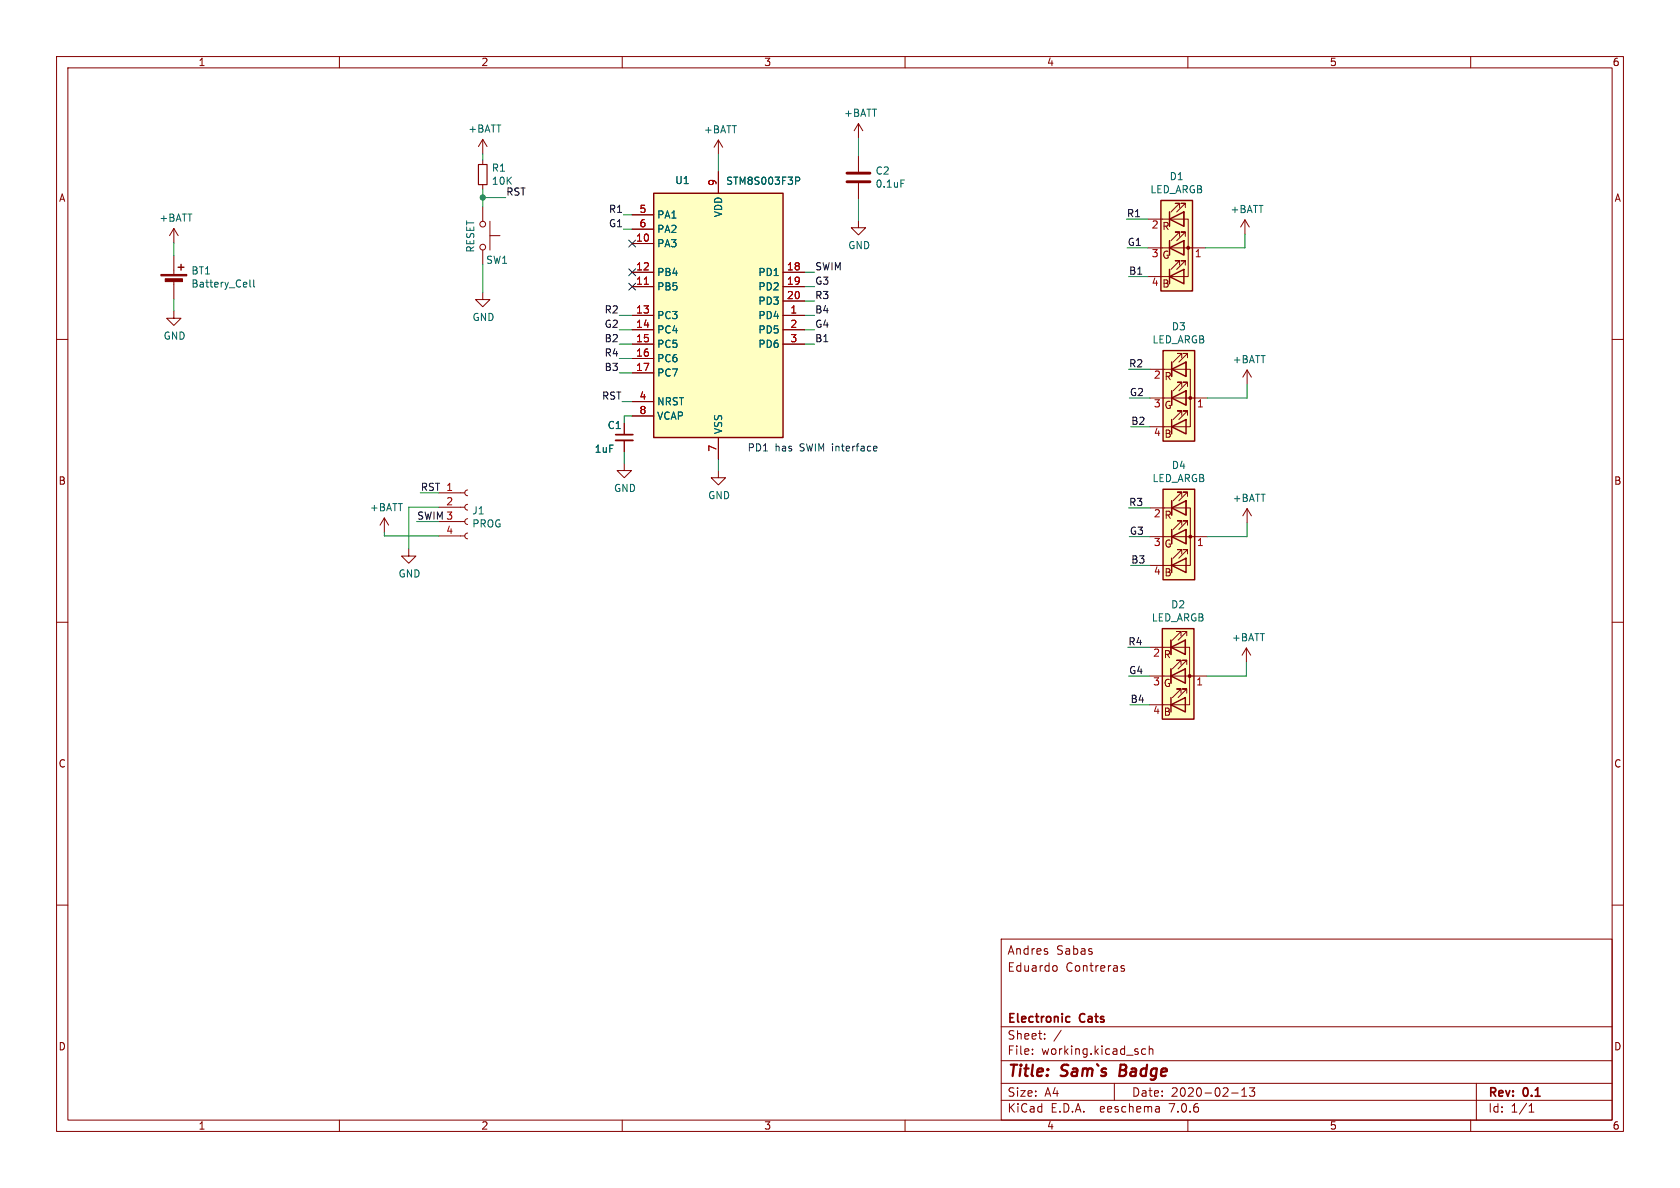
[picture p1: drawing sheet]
(kicad_sch (version 20230121) (generator eeschema)

 (paper "A4")

 (title_block
  (title "Sam`s Badge")
  (date "2020-02-13")
  (rev "0.1")
  (company "Electronic Cats")
  (comment 3 "Eduardo Contreras")
  (comment 4 "Andres Sabas"))

 (lib_symbols
  (symbol "BadgeSam-rescue:Conn_01x04_Female-Connector" (pin_names (offset 1.016) hide) (in_bom yes) (on_board yes)
   (property "Reference" "J" (at 0 5.08 0) (effects (font (size 1.27 1.27))))
   (property "Value" "Connector_Conn_01x04_Female" (at 0 -7.62 0) (effects (font (size 1.27 1.27))))
   (property "Footprint" "" (at 0 0 0) (effects (font (size 1.27 1.27)) hide))
   (property "Datasheet" "" (at 0 0 0) (effects (font (size 1.27 1.27)) hide))
   (symbol "Conn_01x04_Female-Connector_1_1"
    (arc (start 0 -4.572) (mid -0.5058 -5.08) (end 0 -5.588) (stroke (width 0.1524) (type solid)) (fill (type none)))
    (arc (start 0 -2.032) (mid -0.5058 -2.54) (end 0 -3.048) (stroke (width 0.1524) (type solid)) (fill (type none)))
    (polyline (pts (xy -1.27 -5.08) (xy -0.508 -5.08)) (stroke (width 0.1524) (type solid)) (fill (type none)))
    (polyline (pts (xy -1.27 -2.54) (xy -0.508 -2.54)) (stroke (width 0.1524) (type solid)) (fill (type none)))
    (polyline (pts (xy -1.27 0) (xy -0.508 0)) (stroke (width 0.1524) (type solid)) (fill (type none)))
    (polyline (pts (xy -1.27 2.54) (xy -0.508 2.54)) (stroke (width 0.1524) (type solid)) (fill (type none)))
    (arc (start 0 0.508) (mid -0.5058 0) (end 0 -0.508) (stroke (width 0.1524) (type solid)) (fill (type none)))
    (arc (start 0 3.048) (mid -0.5058 2.54) (end 0 2.032) (stroke (width 0.1524) (type solid)) (fill (type none)))
    (pin passive line (at -5.08 2.54 0) (length 3.81) (name "Pin_1" (effects (font (size 1.27 1.27)))) (number "1" (effects (font (size 1.27 1.27)))))
    (pin passive line (at -5.08 0 0) (length 3.81) (name "Pin_2" (effects (font (size 1.27 1.27)))) (number "2" (effects (font (size 1.27 1.27)))))
    (pin passive line (at -5.08 -2.54 0) (length 3.81) (name "Pin_3" (effects (font (size 1.27 1.27)))) (number "3" (effects (font (size 1.27 1.27)))))
    (pin passive line (at -5.08 -5.08 0) (length 3.81) (name "Pin_4" (effects (font (size 1.27 1.27)))) (number "4" (effects (font (size 1.27 1.27)))))))
  (symbol "Device:Battery_Cell" (pin_numbers hide) (pin_names (offset 0) hide) (in_bom yes) (on_board yes)
   (property "Reference" "BT" (at 2.54 2.54 0) (effects (font (size 1.27 1.27)) (justify left)))
   (property "Value" "Battery_Cell" (at 2.54 0 0) (effects (font (size 1.27 1.27)) (justify left)))
   (property "Footprint" "" (at 0 1.524 90) (effects (font (size 1.27 1.27)) hide))
   (property "Datasheet" "~" (at 0 1.524 90) (effects (font (size 1.27 1.27)) hide))
   (symbol "Battery_Cell_0_1"
    (rectangle (start -2.286 1.778) (end 2.286 1.524) (stroke (width 0) (type default)) (fill (type outline)))
    (rectangle (start -1.524 1.016) (end 1.524 0.508) (stroke (width 0) (type default)) (fill (type outline)))
    (polyline (pts (xy 0 0.762) (xy 0 0)) (stroke (width 0) (type default)) (fill (type none)))
    (polyline (pts (xy 0 1.778) (xy 0 2.54)) (stroke (width 0) (type default)) (fill (type none)))
    (polyline (pts (xy 0.762 3.048) (xy 1.778 3.048)) (stroke (width 0.254) (type default)) (fill (type none)))
    (polyline (pts (xy 1.27 3.556) (xy 1.27 2.54)) (stroke (width 0.254) (type default)) (fill (type none))))
   (symbol "Battery_Cell_1_1"
    (pin passive line (at 0 5.08 270) (length 2.54) (name "+" (effects (font (size 1.27 1.27)))) (number "1" (effects (font (size 1.27 1.27)))))
    (pin passive line (at 0 -2.54 90) (length 2.54) (name "-" (effects (font (size 1.27 1.27)))) (number "2" (effects (font (size 1.27 1.27)))))))
  (symbol "Device:C" (pin_numbers hide) (pin_names (offset 0.254)) (in_bom yes) (on_board yes)
   (property "Reference" "C" (at 0.635 2.54 0) (effects (font (size 1.27 1.27)) (justify left)))
   (property "Value" "C" (at 0.635 -2.54 0) (effects (font (size 1.27 1.27)) (justify left)))
   (property "Footprint" "" (at 0.9652 -3.81 0) (effects (font (size 1.27 1.27)) hide))
   (property "Datasheet" "~" (at 0 0 0) (effects (font (size 1.27 1.27)) hide))
   (symbol "C_0_1"
    (polyline (pts (xy -2.032 -0.762) (xy 2.032 -0.762)) (stroke (width 0.508) (type default)) (fill (type none)))
    (polyline (pts (xy -2.032 0.762) (xy 2.032 0.762)) (stroke (width 0.508) (type default)) (fill (type none))))
   (symbol "C_1_1"
    (pin passive line (at 0 3.81 270) (length 2.794) (name "~" (effects (font (size 1.27 1.27)))) (number "1" (effects (font (size 1.27 1.27)))))
    (pin passive line (at 0 -3.81 90) (length 2.794) (name "~" (effects (font (size 1.27 1.27)))) (number "2" (effects (font (size 1.27 1.27)))))))
  (symbol "Device:C_Small" (pin_numbers hide) (pin_names (offset 0.254) hide) (in_bom yes) (on_board yes)
   (property "Reference" "C" (at 0.254 1.778 0) (effects (font (size 1.27 1.27)) (justify left)))
   (property "Value" "C_Small" (at 0.254 -2.032 0) (effects (font (size 1.27 1.27)) (justify left)))
   (property "Footprint" "" (at 0 0 0) (effects (font (size 1.27 1.27)) hide))
   (property "Datasheet" "~" (at 0 0 0) (effects (font (size 1.27 1.27)) hide))
   (symbol "C_Small_0_1"
    (polyline (pts (xy -1.524 -0.508) (xy 1.524 -0.508)) (stroke (width 0.3302) (type default)) (fill (type none)))
    (polyline (pts (xy -1.524 0.508) (xy 1.524 0.508)) (stroke (width 0.3048) (type default)) (fill (type none))))
   (symbol "C_Small_1_1"
    (pin passive line (at 0 2.54 270) (length 2.032) (name "~" (effects (font (size 1.27 1.27)))) (number "1" (effects (font (size 1.27 1.27)))))
    (pin passive line (at 0 -2.54 90) (length 2.032) (name "~" (effects (font (size 1.27 1.27)))) (number "2" (effects (font (size 1.27 1.27)))))))
  (symbol "Device:LED_ARGB" (pin_names (offset 0) hide) (in_bom yes) (on_board yes)
   (property "Reference" "D" (at 0 9.398 0) (effects (font (size 1.27 1.27))))
   (property "Value" "LED_ARGB" (at 0 -8.89 0) (effects (font (size 1.27 1.27))))
   (property "Footprint" "" (at 0 -1.27 0) (effects (font (size 1.27 1.27)) hide))
   (property "Datasheet" "~" (at 0 -1.27 0) (effects (font (size 1.27 1.27)) hide))
   (symbol "LED_ARGB_0_0"
    (text "B" (at -1.905 -6.35 0) (effects (font (size 1.27 1.27))))
    (text "G" (at -1.905 -1.27 0) (effects (font (size 1.27 1.27))))
    (text "R" (at -1.905 3.81 0) (effects (font (size 1.27 1.27)))))
   (symbol "LED_ARGB_0_1"
    (polyline (pts (xy -1.27 -5.08) (xy -2.54 -5.08)) (stroke (width 0) (type default)) (fill (type none)))
    (polyline (pts (xy -1.27 -5.08) (xy 1.27 -5.08)) (stroke (width 0) (type default)) (fill (type none)))
    (polyline (pts (xy -1.27 -3.81) (xy -1.27 -6.35)) (stroke (width 0.254) (type default)) (fill (type none)))
    (polyline (pts (xy -1.27 0) (xy -2.54 0)) (stroke (width 0) (type default)) (fill (type none)))
    (polyline (pts (xy -1.27 1.27) (xy -1.27 -1.27)) (stroke (width 0.254) (type default)) (fill (type none)))
    (polyline (pts (xy -1.27 5.08) (xy -2.54 5.08)) (stroke (width 0) (type default)) (fill (type none)))
    (polyline (pts (xy -1.27 5.08) (xy 1.27 5.08)) (stroke (width 0) (type default)) (fill (type none)))
    (polyline (pts (xy -1.27 6.35) (xy -1.27 3.81)) (stroke (width 0.254) (type default)) (fill (type none)))
    (polyline (pts (xy 1.27 0) (xy -1.27 0)) (stroke (width 0) (type default)) (fill (type none)))
    (polyline (pts (xy 1.27 0) (xy 2.54 0)) (stroke (width 0) (type default)) (fill (type none)))
    (polyline (pts (xy -1.27 1.27) (xy -1.27 -1.27) (xy -1.27 -1.27)) (stroke (width 0) (type default)) (fill (type none)))
    (polyline (pts (xy -1.27 6.35) (xy -1.27 3.81) (xy -1.27 3.81)) (stroke (width 0) (type default)) (fill (type none)))
    (polyline (pts (xy 1.27 -5.08) (xy 2.032 -5.08) (xy 2.032 5.08) (xy 1.27 5.08)) (stroke (width 0) (type default)) (fill (type none)))
    (polyline (pts (xy 1.27 -3.81) (xy 1.27 -6.35) (xy -1.27 -5.08) (xy 1.27 -3.81)) (stroke (width 0.254) (type default)) (fill (type none)))
    (polyline (pts (xy 1.27 1.27) (xy 1.27 -1.27) (xy -1.27 0) (xy 1.27 1.27)) (stroke (width 0.254) (type default)) (fill (type none)))
    (polyline (pts (xy 1.27 6.35) (xy 1.27 3.81) (xy -1.27 5.08) (xy 1.27 6.35)) (stroke (width 0.254) (type default)) (fill (type none)))
    (polyline (pts (xy -1.016 -3.81) (xy 0.508 -2.286) (xy -0.254 -2.286) (xy 0.508 -2.286) (xy 0.508 -3.048)) (stroke (width 0) (type default)) (fill (type none)))
    (polyline (pts (xy -1.016 1.27) (xy 0.508 2.794) (xy -0.254 2.794) (xy 0.508 2.794) (xy 0.508 2.032)) (stroke (width 0) (type default)) (fill (type none)))
    (polyline (pts (xy -1.016 6.35) (xy 0.508 7.874) (xy -0.254 7.874) (xy 0.508 7.874) (xy 0.508 7.112)) (stroke (width 0) (type default)) (fill (type none)))
    (polyline (pts (xy 0 -3.81) (xy 1.524 -2.286) (xy 0.762 -2.286) (xy 1.524 -2.286) (xy 1.524 -3.048)) (stroke (width 0) (type default)) (fill (type none)))
    (polyline (pts (xy 0 1.27) (xy 1.524 2.794) (xy 0.762 2.794) (xy 1.524 2.794) (xy 1.524 2.032)) (stroke (width 0) (type default)) (fill (type none)))
    (polyline (pts (xy 0 6.35) (xy 1.524 7.874) (xy 0.762 7.874) (xy 1.524 7.874) (xy 1.524 7.112)) (stroke (width 0) (type default)) (fill (type none)))
    (rectangle (start 1.27 -1.27) (end 1.27 1.27) (stroke (width 0) (type default)) (fill (type none)))
    (rectangle (start 1.27 1.27) (end 1.27 1.27) (stroke (width 0) (type default)) (fill (type none)))
    (rectangle (start 1.27 3.81) (end 1.27 6.35) (stroke (width 0) (type default)) (fill (type none)))
    (rectangle (start 1.27 6.35) (end 1.27 6.35) (stroke (width 0) (type default)) (fill (type none)))
    (circle (center 2.032 0) (radius 0.254) (stroke (width 0) (type default)) (fill (type outline)))
    (rectangle (start 2.794 8.382) (end -2.794 -7.62) (stroke (width 0.254) (type default)) (fill (type background))))
   (symbol "LED_ARGB_1_1"
    (pin passive line (at 5.08 0 180) (length 2.54) (name "A" (effects (font (size 1.27 1.27)))) (number "1" (effects (font (size 1.27 1.27)))))
    (pin passive line (at -5.08 5.08 0) (length 2.54) (name "RK" (effects (font (size 1.27 1.27)))) (number "2" (effects (font (size 1.27 1.27)))))
    (pin passive line (at -5.08 0 0) (length 2.54) (name "GK" (effects (font (size 1.27 1.27)))) (number "3" (effects (font (size 1.27 1.27)))))
    (pin passive line (at -5.08 -5.08 0) (length 2.54) (name "BK" (effects (font (size 1.27 1.27)))) (number "4" (effects (font (size 1.27 1.27)))))))
  (symbol "Device:R_Small" (pin_numbers hide) (pin_names (offset 0.254) hide) (in_bom yes) (on_board yes)
   (property "Reference" "R" (at 0.762 0.508 0) (effects (font (size 1.27 1.27)) (justify left)))
   (property "Value" "R_Small" (at 0.762 -1.016 0) (effects (font (size 1.27 1.27)) (justify left)))
   (property "Footprint" "" (at 0 0 0) (effects (font (size 1.27 1.27)) hide))
   (property "Datasheet" "~" (at 0 0 0) (effects (font (size 1.27 1.27)) hide))
   (symbol "R_Small_0_1"
    (rectangle (start -0.762 1.778) (end 0.762 -1.778) (stroke (width 0.2032) (type default)) (fill (type none))))
   (symbol "R_Small_1_1"
    (pin passive line (at 0 2.54 270) (length 0.762) (name "~" (effects (font (size 1.27 1.27)))) (number "1" (effects (font (size 1.27 1.27)))))
    (pin passive line (at 0 -2.54 90) (length 0.762) (name "~" (effects (font (size 1.27 1.27)))) (number "2" (effects (font (size 1.27 1.27)))))))
  (symbol "MCU_ST_STM8:STM8S003F3P" (in_bom yes) (on_board yes)
   (property "Reference" "U" (at 1.27 25.4 0) (effects (font (size 1.27 1.27)) (justify left)))
   (property "Value" "STM8S003F3P" (at 1.27 22.86 0) (effects (font (size 1.27 1.27)) (justify left)))
   (property "Footprint" "Package_SO:TSSOP-20_4.4x6.5mm_P0.65mm" (at 1.27 27.94 0) (effects (font (size 1.27 1.27)) (justify left) hide))
   (property "Datasheet" "http://www.st.com/st-web-ui/static/active/en/resource/technical/document/datasheet/DM00024550.pdf" (at -1.27 -10.16 0) (effects (font (size 1.27 1.27)) hide))
   (symbol "STM8S003F3P_0_1"
    (rectangle (start -11.43 21.59) (end 11.43 -21.59) (stroke (width 0.254) (type default)) (fill (type background))))
   (symbol "STM8S003F3P_1_1"
    (pin bidirectional line (at 15.24 0 180) (length 3.81) (name "PD4" (effects (font (size 1.27 1.27)))) (number "1" (effects (font (size 1.27 1.27)))))
    (pin bidirectional line (at -15.24 12.7 0) (length 3.81) (name "PA3" (effects (font (size 1.27 1.27)))) (number "10" (effects (font (size 1.27 1.27)))))
    (pin bidirectional line (at -15.24 5.08 0) (length 3.81) (name "PB5" (effects (font (size 1.27 1.27)))) (number "11" (effects (font (size 1.27 1.27)))))
    (pin bidirectional line (at -15.24 7.62 0) (length 3.81) (name "PB4" (effects (font (size 1.27 1.27)))) (number "12" (effects (font (size 1.27 1.27)))))
    (pin bidirectional line (at -15.24 0 0) (length 3.81) (name "PC3" (effects (font (size 1.27 1.27)))) (number "13" (effects (font (size 1.27 1.27)))))
    (pin bidirectional line (at -15.24 -2.54 0) (length 3.81) (name "PC4" (effects (font (size 1.27 1.27)))) (number "14" (effects (font (size 1.27 1.27)))))
    (pin bidirectional line (at -15.24 -5.08 0) (length 3.81) (name "PC5" (effects (font (size 1.27 1.27)))) (number "15" (effects (font (size 1.27 1.27)))))
    (pin bidirectional line (at -15.24 -7.62 0) (length 3.81) (name "PC6" (effects (font (size 1.27 1.27)))) (number "16" (effects (font (size 1.27 1.27)))))
    (pin bidirectional line (at -15.24 -10.16 0) (length 3.81) (name "PC7" (effects (font (size 1.27 1.27)))) (number "17" (effects (font (size 1.27 1.27)))))
    (pin bidirectional line (at 15.24 7.62 180) (length 3.81) (name "PD1" (effects (font (size 1.27 1.27)))) (number "18" (effects (font (size 1.27 1.27)))))
    (pin bidirectional line (at 15.24 5.08 180) (length 3.81) (name "PD2" (effects (font (size 1.27 1.27)))) (number "19" (effects (font (size 1.27 1.27)))))
    (pin bidirectional line (at 15.24 -2.54 180) (length 3.81) (name "PD5" (effects (font (size 1.27 1.27)))) (number "2" (effects (font (size 1.27 1.27)))))
    (pin bidirectional line (at 15.24 2.54 180) (length 3.81) (name "PD3" (effects (font (size 1.27 1.27)))) (number "20" (effects (font (size 1.27 1.27)))))
    (pin bidirectional line (at 15.24 -5.08 180) (length 3.81) (name "PD6" (effects (font (size 1.27 1.27)))) (number "3" (effects (font (size 1.27 1.27)))))
    (pin input line (at -15.24 -15.24 0) (length 3.81) (name "NRST" (effects (font (size 1.27 1.27)))) (number "4" (effects (font (size 1.27 1.27)))))
    (pin bidirectional line (at -15.24 17.78 0) (length 3.81) (name "PA1" (effects (font (size 1.27 1.27)))) (number "5" (effects (font (size 1.27 1.27)))))
    (pin bidirectional line (at -15.24 15.24 0) (length 3.81) (name "PA2" (effects (font (size 1.27 1.27)))) (number "6" (effects (font (size 1.27 1.27)))))
    (pin power_in line (at 0 -25.4 90) (length 3.81) (name "VSS" (effects (font (size 1.27 1.27)))) (number "7" (effects (font (size 1.27 1.27)))))
    (pin passive line (at -15.24 -17.78 0) (length 3.81) (name "VCAP" (effects (font (size 1.27 1.27)))) (number "8" (effects (font (size 1.27 1.27)))))
    (pin power_in line (at 0 25.4 270) (length 3.81) (name "VDD" (effects (font (size 1.27 1.27)))) (number "9" (effects (font (size 1.27 1.27)))))))
  (symbol "Switch:SW_Push" (pin_numbers hide) (pin_names (offset 1.016) hide) (in_bom yes) (on_board yes)
   (property "Reference" "SW" (at 1.27 2.54 0) (effects (font (size 1.27 1.27)) (justify left)))
   (property "Value" "SW_Push" (at 0 -1.524 0) (effects (font (size 1.27 1.27))))
   (property "Footprint" "" (at 0 5.08 0) (effects (font (size 1.27 1.27)) hide))
   (property "Datasheet" "~" (at 0 5.08 0) (effects (font (size 1.27 1.27)) hide))
   (symbol "SW_Push_0_1"
    (circle (center -2.032 0) (radius 0.508) (stroke (width 0) (type default)) (fill (type none)))
    (polyline (pts (xy 0 1.27) (xy 0 3.048)) (stroke (width 0) (type default)) (fill (type none)))
    (polyline (pts (xy 2.54 1.27) (xy -2.54 1.27)) (stroke (width 0) (type default)) (fill (type none)))
    (circle (center 2.032 0) (radius 0.508) (stroke (width 0) (type default)) (fill (type none)))
    (pin passive line (at -5.08 0 0) (length 2.54) (name "1" (effects (font (size 1.27 1.27)))) (number "1" (effects (font (size 1.27 1.27)))))
    (pin passive line (at 5.08 0 180) (length 2.54) (name "2" (effects (font (size 1.27 1.27)))) (number "2" (effects (font (size 1.27 1.27)))))))
  (symbol "power:+BATT" (power) (pin_names (offset 0)) (in_bom yes) (on_board yes)
   (property "Reference" "#PWR" (at 0 -3.81 0) (effects (font (size 1.27 1.27)) hide))
   (property "Value" "+BATT" (at 0 3.556 0) (effects (font (size 1.27 1.27))))
   (property "Footprint" "" (at 0 0 0) (effects (font (size 1.27 1.27)) hide))
   (property "Datasheet" "" (at 0 0 0) (effects (font (size 1.27 1.27)) hide))
   (symbol "+BATT_0_1"
    (polyline (pts (xy -0.762 1.27) (xy 0 2.54)) (stroke (width 0) (type default)) (fill (type none)))
    (polyline (pts (xy 0 0) (xy 0 2.54)) (stroke (width 0) (type default)) (fill (type none)))
    (polyline (pts (xy 0 2.54) (xy 0.762 1.27)) (stroke (width 0) (type default)) (fill (type none))))
   (symbol "+BATT_1_1"
    (pin power_in line (at 0 0 90) (length 0) hide (name "+BATT" (effects (font (size 1.27 1.27)))) (number "1" (effects (font (size 1.27 1.27)))))))
  (symbol "power:GND" (power) (pin_names (offset 0)) (in_bom yes) (on_board yes)
   (property "Reference" "#PWR" (at 0 -6.35 0) (effects (font (size 1.27 1.27)) hide))
   (property "Value" "GND" (at 0 -3.81 0) (effects (font (size 1.27 1.27))))
   (property "Footprint" "" (at 0 0 0) (effects (font (size 1.27 1.27)) hide))
   (property "Datasheet" "" (at 0 0 0) (effects (font (size 1.27 1.27)) hide))
   (symbol "GND_0_1"
    (polyline (pts (xy 0 0) (xy 0 -1.27) (xy 1.27 -1.27) (xy 0 -2.54) (xy -1.27 -1.27) (xy 0 -1.27)) (stroke (width 0) (type default)) (fill (type none))))
   (symbol "GND_1_1"
    (pin power_in line (at 0 0 270) (length 0) hide (name "GND" (effects (font (size 1.27 1.27)))) (number "1" (effects (font (size 1.27 1.27))))))))

 (junction (at 85.344 34.925) (diameter 0) (color 0 0 0 0))

 (no_connect (at 111.76 48.133))
 (no_connect (at 111.76 43.053))
 (no_connect (at 111.76 50.673))

 (wire (pts (xy 85.344 28.321) (xy 85.344 27.178)) (stroke (width 0) (type default)))
 (wire (pts (xy 213.36 119.507) (xy 220.345 119.507)) (stroke (width 0) (type default)))
 (wire (pts (xy 111.76 73.533) (xy 110.363 73.533)) (stroke (width 0) (type default)))
 (wire (pts (xy 151.765 27.559) (xy 151.765 24.384)) (stroke (width 0) (type default)))
 (wire (pts (xy 72.263 89.662) (xy 77.597 89.662)) (stroke (width 0) (type default)))
 (wire (pts (xy 77.597 92.202) (xy 73.66 92.202)) (stroke (width 0) (type default)))
 (wire (pts (xy 110.363 79.883) (xy 110.363 81.915)) (stroke (width 0) (type default)))
 (wire (pts (xy 67.945 94.742) (xy 77.597 94.742)) (stroke (width 0) (type default)))
 (wire (pts (xy 127 83.185) (xy 127 81.153)) (stroke (width 0) (type default)))
 (wire (pts (xy 30.734 52.832) (xy 30.734 54.991)) (stroke (width 0) (type default)))
 (wire (pts (xy 144.018 53.213) (xy 142.24 53.213)) (stroke (width 0) (type default)))
 (wire (pts (xy 144.018 50.673) (xy 142.24 50.673)) (stroke (width 0) (type default)))
 (wire (pts (xy 109.474 65.913) (xy 111.76 65.913)) (stroke (width 0) (type default)))
 (wire (pts (xy 111.76 63.373) (xy 109.474 63.373)) (stroke (width 0) (type default)))
 (wire (pts (xy 111.76 70.993) (xy 109.982 70.993)) (stroke (width 0) (type default)))
 (wire (pts (xy 110.236 37.973) (xy 111.76 37.973)) (stroke (width 0) (type default)))
 (wire (pts (xy 77.597 87.122) (xy 74.295 87.122)) (stroke (width 0) (type default)))
 (wire (pts (xy 203.2 114.427) (xy 199.39 114.427)) (stroke (width 0) (type default)))
 (wire (pts (xy 203.327 94.869) (xy 199.644 94.869)) (stroke (width 0) (type default)))
 (wire (pts (xy 220.472 94.869) (xy 220.472 92.456)) (stroke (width 0) (type default)))
 (wire (pts (xy 110.363 73.533) (xy 110.363 74.803)) (stroke (width 0) (type default)))
 (wire (pts (xy 127 27.305) (xy 127 30.353)) (stroke (width 0) (type default)))
 (wire (pts (xy 85.344 46.736) (xy 85.344 51.689)) (stroke (width 0) (type default)))
 (wire (pts (xy 203.2 119.507) (xy 199.517 119.507)) (stroke (width 0) (type default)))
 (wire (pts (xy 203.327 99.949) (xy 199.898 99.949)) (stroke (width 0) (type default)))
 (wire (pts (xy 144.018 60.833) (xy 142.24 60.833)) (stroke (width 0) (type default)))
 (wire (pts (xy 72.263 97.028) (xy 72.263 89.662)) (stroke (width 0) (type default)))
 (wire (pts (xy 220.345 119.507) (xy 220.345 117.094)) (stroke (width 0) (type default)))
 (wire (pts (xy 151.765 38.989) (xy 151.765 35.179)) (stroke (width 0) (type default)))
 (wire (pts (xy 85.344 33.401) (xy 85.344 34.925)) (stroke (width 0) (type default)))
 (wire (pts (xy 203.327 70.358) (xy 199.644 70.358)) (stroke (width 0) (type default)))
 (wire (pts (xy 30.734 45.212) (xy 30.734 42.926)) (stroke (width 0) (type default)))
 (wire (pts (xy 202.946 48.895) (xy 199.517 48.895)) (stroke (width 0) (type default)))
 (wire (pts (xy 142.24 48.133) (xy 144.018 48.133)) (stroke (width 0) (type default)))
 (wire (pts (xy 203.327 75.438) (xy 199.898 75.438)) (stroke (width 0) (type default)))
 (wire (pts (xy 111.76 55.753) (xy 109.474 55.753)) (stroke (width 0) (type default)))
 (wire (pts (xy 89.408 34.925) (xy 85.344 34.925)) (stroke (width 0) (type default)))
 (wire (pts (xy 202.946 43.815) (xy 199.263 43.815)) (stroke (width 0) (type default)))
 (wire (pts (xy 203.327 65.278) (xy 199.517 65.278)) (stroke (width 0) (type default)))
 (wire (pts (xy 203.327 89.789) (xy 199.517 89.789)) (stroke (width 0) (type default)))
 (wire (pts (xy 202.946 38.735) (xy 199.136 38.735)) (stroke (width 0) (type default)))
 (wire (pts (xy 220.472 70.358) (xy 220.472 67.945)) (stroke (width 0) (type default)))
 (wire (pts (xy 67.945 94.742) (xy 67.945 94.107)) (stroke (width 0) (type default)))
 (wire (pts (xy 213.487 94.869) (xy 220.472 94.869)) (stroke (width 0) (type default)))
 (wire (pts (xy 111.76 60.833) (xy 109.474 60.833)) (stroke (width 0) (type default)))
 (wire (pts (xy 85.344 34.925) (xy 85.344 36.576)) (stroke (width 0) (type default)))
 (wire (pts (xy 144.018 58.293) (xy 142.24 58.293)) (stroke (width 0) (type default)))
 (wire (pts (xy 203.2 124.587) (xy 199.771 124.587)) (stroke (width 0) (type default)))
 (wire (pts (xy 109.474 58.293) (xy 111.76 58.293)) (stroke (width 0) (type default)))
 (wire (pts (xy 110.236 40.513) (xy 111.76 40.513)) (stroke (width 0) (type default)))
 (wire (pts (xy 213.106 43.815) (xy 220.091 43.815)) (stroke (width 0) (type default)))
 (wire (pts (xy 213.487 70.358) (xy 220.472 70.358)) (stroke (width 0) (type default)))
 (wire (pts (xy 144.018 55.753) (xy 142.24 55.753)) (stroke (width 0) (type default)))
 (wire (pts (xy 220.091 43.815) (xy 220.091 41.402)) (stroke (width 0) (type default)))

 (text "PD1 has SWIM interface" (at 132.08 80.137 0) (effects (font (size 1.27 1.27)) (justify left bottom)))

 (label "G3" (at 199.644 94.869 0) (effects (font (size 1.27 1.27)) (justify left bottom)))
 (label "B2" (at 109.474 60.833 180) (effects (font (size 1.27 1.27)) (justify right bottom)))
 (label "G3" (at 144.018 50.673 0) (effects (font (size 1.27 1.27)) (justify left bottom)))
 (label "SWIM" (at 73.66 92.202 0) (effects (font (size 1.27 1.27)) (justify left bottom)))
 (label "R4" (at 199.39 114.427 0) (effects (font (size 1.27 1.27)) (justify left bottom)))
 (label "R2" (at 199.517 65.278 0) (effects (font (size 1.27 1.27)) (justify left bottom)))
 (label "R3" (at 199.517 89.789 0) (effects (font (size 1.27 1.27)) (justify left bottom)))
 (label "B2" (at 199.898 75.438 0) (effects (font (size 1.27 1.27)) (justify left bottom)))
 (label "B4" (at 199.771 124.587 0) (effects (font (size 1.27 1.27)) (justify left bottom)))
 (label "B3" (at 199.898 99.949 0) (effects (font (size 1.27 1.27)) (justify left bottom)))
 (label "B4" (at 144.018 55.753 0) (effects (font (size 1.27 1.27)) (justify left bottom)))
 (label "SWIM" (at 144.018 48.133 0) (effects (font (size 1.27 1.27)) (justify left bottom)))
 (label "R3" (at 144.018 53.213 0) (effects (font (size 1.27 1.27)) (justify left bottom)))
 (label "G1" (at 199.263 43.815 0) (effects (font (size 1.27 1.27)) (justify left bottom)))
 (label "R1" (at 110.236 37.973 180) (effects (font (size 1.27 1.27)) (justify right bottom)))
 (label "R2" (at 109.474 55.753 180) (effects (font (size 1.27 1.27)) (justify right bottom)))
 (label "G2" (at 199.644 70.358 0) (effects (font (size 1.27 1.27)) (justify left bottom)))
 (label "R4" (at 109.474 63.373 180) (effects (font (size 1.27 1.27)) (justify right bottom)))
 (label "RST" (at 89.408 34.925 0) (effects (font (size 1.27 1.27)) (justify left bottom)))
 (label "RST" (at 109.982 70.993 180) (effects (font (size 1.27 1.27)) (justify right bottom)))
 (label "B3" (at 109.474 65.913 180) (effects (font (size 1.27 1.27)) (justify right bottom)))
 (label "RST" (at 74.295 87.122 0) (effects (font (size 1.27 1.27)) (justify left bottom)))
 (label "G2" (at 109.474 58.293 180) (effects (font (size 1.27 1.27)) (justify right bottom)))
 (label "B1" (at 144.018 60.833 0) (effects (font (size 1.27 1.27)) (justify left bottom)))
 (label "G4" (at 144.018 58.293 0) (effects (font (size 1.27 1.27)) (justify left bottom)))
 (label "B1" (at 199.517 48.895 0) (effects (font (size 1.27 1.27)) (justify left bottom)))
 (label "R1" (at 199.136 38.735 0) (effects (font (size 1.27 1.27)) (justify left bottom)))
 (label "G1" (at 110.236 40.513 180) (effects (font (size 1.27 1.27)) (justify right bottom)))
 (label "G4" (at 199.517 119.507 0) (effects (font (size 1.27 1.27)) (justify left bottom)))

 (symbol (lib_id "Device:Battery_Cell") (at 30.734 50.292 0) (unit 1) (in_bom yes) (on_board yes) (dnp no)
  (property "Reference" "BT1" (at 33.7312 47.8536 0) (effects (font (size 1.27 1.27)) (justify left)))
  (property "Value" "Battery_Cell" (at 33.7312 50.165 0) (effects (font (size 1.27 1.27)) (justify left)))
  (property "Footprint" "BadgeSam:79523141" (at 30.734 48.768 90) (effects (font (size 1.27 1.27)) hide))
  (property "Datasheet" "~" (at 30.734 48.768 90) (effects (font (size 1.27 1.27)) hide)) (pin "1") (pin "2"))

 (symbol (lib_id "power:+BATT") (at 30.734 42.926 0) (unit 1) (in_bom yes) (on_board yes) (dnp no)
  (property "Reference" "#PWR0101" (at 30.734 46.736 0) (effects (font (size 1.27 1.27)) hide))
  (property "Value" "+BATT" (at 31.115 38.5318 0) (effects (font (size 1.27 1.27))))
  (property "Footprint" "" (at 30.734 42.926 0) (effects (font (size 1.27 1.27)) hide))
  (property "Datasheet" "" (at 30.734 42.926 0) (effects (font (size 1.27 1.27)) hide)) (pin "1"))

 (symbol (lib_id "power:GND") (at 30.734 54.991 0) (unit 1) (in_bom yes) (on_board yes) (dnp no)
  (property "Reference" "#PWR0102" (at 30.734 61.341 0) (effects (font (size 1.27 1.27)) hide))
  (property "Value" "GND" (at 30.861 59.3852 0) (effects (font (size 1.27 1.27))))
  (property "Footprint" "" (at 30.734 54.991 0) (effects (font (size 1.27 1.27)) hide))
  (property "Datasheet" "" (at 30.734 54.991 0) (effects (font (size 1.27 1.27)) hide)) (pin "1"))

 (symbol (lib_id "MCU_ST_STM8:STM8S003F3P") (at 127 55.753 0) (unit 1) (in_bom yes) (on_board yes) (dnp no)
  (property "Reference" "U1" (at 120.65 31.877 0) (effects (font (size 1.27 1.27))))
  (property "Value" "STM8S003F3P" (at 135.001 32.004 0) (effects (font (size 1.27 1.27))))
  (property "Footprint" "Package_SO:TSSOP-20_4.4x6.5mm_P0.65mm" (at 128.27 27.813 0) (effects (font (size 1.27 1.27)) (justify left) hide))
  (property "Datasheet" "http://www.st.com/st-web-ui/static/active/en/resource/technical/document/datasheet/DM00024550.pdf" (at 125.73 65.913 0) (effects (font (size 1.27 1.27)) hide)) (pin "1") (pin "10") (pin "11") (pin "12") (pin "13") (pin "14") (pin "15") (pin "16") (pin "17") (pin "18") (pin "19") (pin "2") (pin "20") (pin "3") (pin "4") (pin "5") (pin "6") (pin "7") (pin "8") (pin "9"))

 (symbol (lib_id "Device:C") (at 151.765 31.369 0) (unit 1) (in_bom yes) (on_board yes) (dnp no)
  (property "Reference" "C2" (at 154.686 30.2006 0) (effects (font (size 1.27 1.27)) (justify left)))
  (property "Value" "0.1uF" (at 154.686 32.512 0) (effects (font (size 1.27 1.27)) (justify left)))
  (property "Footprint" "Capacitor_SMD:C_0805_2012Metric_Pad1.15x1.40mm_HandSolder" (at 152.7302 35.179 0) (effects (font (size 1.27 1.27)) hide))
  (property "Datasheet" "~" (at 151.765 31.369 0) (effects (font (size 1.27 1.27)) hide)) (pin "1") (pin "2"))

 (symbol (lib_id "power:GND") (at 151.765 38.989 0) (unit 1) (in_bom yes) (on_board yes) (dnp no)
  (property "Reference" "#PWR0103" (at 151.765 45.339 0) (effects (font (size 1.27 1.27)) hide))
  (property "Value" "GND" (at 151.892 43.3832 0) (effects (font (size 1.27 1.27))))
  (property "Footprint" "" (at 151.765 38.989 0) (effects (font (size 1.27 1.27)) hide))
  (property "Datasheet" "" (at 151.765 38.989 0) (effects (font (size 1.27 1.27)) hide)) (pin "1"))

 (symbol (lib_id "Device:C_Small") (at 110.363 77.343 0) (unit 1) (in_bom yes) (on_board yes) (dnp no)
  (property "Reference" "C1" (at 107.315 75.184 0) (effects (font (size 1.27 1.27)) (justify left)))
  (property "Value" "1uF" (at 105.029 79.375 0) (effects (font (size 1.27 1.27)) (justify left)))
  (property "Footprint" "Capacitor_SMD:C_0805_2012Metric_Pad1.15x1.40mm_HandSolder" (at 110.363 77.343 0) (effects (font (size 1.27 1.27)) hide))
  (property "Datasheet" "~" (at 110.363 77.343 0) (effects (font (size 1.27 1.27)) hide)) (pin "1") (pin "2"))

 (symbol (lib_id "power:GND") (at 127 83.185 0) (unit 1) (in_bom yes) (on_board yes) (dnp no)
  (property "Reference" "#PWR0104" (at 127 89.535 0) (effects (font (size 1.27 1.27)) hide))
  (property "Value" "GND" (at 127.127 87.5792 0) (effects (font (size 1.27 1.27))))
  (property "Footprint" "" (at 127 83.185 0) (effects (font (size 1.27 1.27)) hide))
  (property "Datasheet" "" (at 127 83.185 0) (effects (font (size 1.27 1.27)) hide)) (pin "1"))

 (symbol (lib_id "power:GND") (at 110.363 81.915 0) (unit 1) (in_bom yes) (on_board yes) (dnp no)
  (property "Reference" "#PWR0106" (at 110.363 88.265 0) (effects (font (size 1.27 1.27)) hide))
  (property "Value" "GND" (at 110.49 86.3092 0) (effects (font (size 1.27 1.27))))
  (property "Footprint" "" (at 110.363 81.915 0) (effects (font (size 1.27 1.27)) hide))
  (property "Datasheet" "" (at 110.363 81.915 0) (effects (font (size 1.27 1.27)) hide)) (pin "1"))

 (symbol (lib_id "Device:R_Small") (at 85.344 30.861 0) (unit 1) (in_bom yes) (on_board yes) (dnp no)
  (property "Reference" "R1" (at 86.8426 29.6926 0) (effects (font (size 1.27 1.27)) (justify left)))
  (property "Value" "10K" (at 86.8426 32.004 0) (effects (font (size 1.27 1.27)) (justify left)))
  (property "Footprint" "Resistor_SMD:R_0805_2012Metric_Pad1.15x1.40mm_HandSolder" (at 85.344 30.861 0) (effects (font (size 1.27 1.27)) hide))
  (property "Datasheet" "~" (at 85.344 30.861 0) (effects (font (size 1.27 1.27)) hide)) (pin "1") (pin "2"))

 (symbol (lib_id "power:+BATT") (at 85.344 27.178 0) (unit 1) (in_bom yes) (on_board yes) (dnp no)
  (property "Reference" "#PWR0107" (at 85.344 30.988 0) (effects (font (size 1.27 1.27)) hide))
  (property "Value" "+BATT" (at 85.725 22.7838 0) (effects (font (size 1.27 1.27))))
  (property "Footprint" "" (at 85.344 27.178 0) (effects (font (size 1.27 1.27)) hide))
  (property "Datasheet" "" (at 85.344 27.178 0) (effects (font (size 1.27 1.27)) hide)) (pin "1"))

 (symbol (lib_id "power:+BATT") (at 151.765 24.384 0) (unit 1) (in_bom yes) (on_board yes) (dnp no)
  (property "Reference" "#PWR0108" (at 151.765 28.194 0) (effects (font (size 1.27 1.27)) hide))
  (property "Value" "+BATT" (at 152.146 19.9898 0) (effects (font (size 1.27 1.27))))
  (property "Footprint" "" (at 151.765 24.384 0) (effects (font (size 1.27 1.27)) hide))
  (property "Datasheet" "" (at 151.765 24.384 0) (effects (font (size 1.27 1.27)) hide)) (pin "1"))

 (symbol (lib_id "power:+BATT") (at 127 27.305 0) (unit 1) (in_bom yes) (on_board yes) (dnp no)
  (property "Reference" "#PWR0109" (at 127 31.115 0) (effects (font (size 1.27 1.27)) hide))
  (property "Value" "+BATT" (at 127.381 22.9108 0) (effects (font (size 1.27 1.27))))
  (property "Footprint" "" (at 127 27.305 0) (effects (font (size 1.27 1.27)) hide))
  (property "Datasheet" "" (at 127 27.305 0) (effects (font (size 1.27 1.27)) hide)) (pin "1"))

 (symbol (lib_id "power:+BATT") (at 220.091 41.402 0) (unit 1) (in_bom yes) (on_board yes) (dnp no)
  (property "Reference" "#PWR0110" (at 220.091 45.212 0) (effects (font (size 1.27 1.27)) hide))
  (property "Value" "+BATT" (at 220.472 37.0078 0) (effects (font (size 1.27 1.27))))
  (property "Footprint" "" (at 220.091 41.402 0) (effects (font (size 1.27 1.27)) hide))
  (property "Datasheet" "" (at 220.091 41.402 0) (effects (font (size 1.27 1.27)) hide)) (pin "1"))

 (symbol (lib_id "power:+BATT") (at 220.472 67.945 0) (unit 1) (in_bom yes) (on_board yes) (dnp no)
  (property "Reference" "#PWR0111" (at 220.472 71.755 0) (effects (font (size 1.27 1.27)) hide))
  (property "Value" "+BATT" (at 220.853 63.5508 0) (effects (font (size 1.27 1.27))))
  (property "Footprint" "" (at 220.472 67.945 0) (effects (font (size 1.27 1.27)) hide))
  (property "Datasheet" "" (at 220.472 67.945 0) (effects (font (size 1.27 1.27)) hide)) (pin "1"))

 (symbol (lib_id "power:+BATT") (at 220.472 92.456 0) (unit 1) (in_bom yes) (on_board yes) (dnp no)
  (property "Reference" "#PWR0112" (at 220.472 96.266 0) (effects (font (size 1.27 1.27)) hide))
  (property "Value" "+BATT" (at 220.853 88.0618 0) (effects (font (size 1.27 1.27))))
  (property "Footprint" "" (at 220.472 92.456 0) (effects (font (size 1.27 1.27)) hide))
  (property "Datasheet" "" (at 220.472 92.456 0) (effects (font (size 1.27 1.27)) hide)) (pin "1"))

 (symbol (lib_id "Switch:SW_Push") (at 85.344 41.656 270) (unit 1) (in_bom yes) (on_board yes) (dnp no)
  (property "Reference" "SW1" (at 87.884 45.974 90) (effects (font (size 1.27 1.27))))
  (property "Value" "RESET" (at 83.185 41.783 0) (effects (font (size 1.27 1.27))))
  (property "Footprint" "Button_Switch_SMD:SW_SPST_TL3342" (at 90.424 41.656 0) (effects (font (size 1.27 1.27)) hide))
  (property "Datasheet" "~" (at 90.424 41.656 0) (effects (font (size 1.27 1.27)) hide)) (pin "1") (pin "2"))

 (symbol (lib_id "power:GND") (at 85.344 51.689 0) (unit 1) (in_bom yes) (on_board yes) (dnp no)
  (property "Reference" "#PWR0105" (at 85.344 58.039 0) (effects (font (size 1.27 1.27)) hide))
  (property "Value" "GND" (at 85.471 56.0832 0) (effects (font (size 1.27 1.27))))
  (property "Footprint" "" (at 85.344 51.689 0) (effects (font (size 1.27 1.27)) hide))
  (property "Datasheet" "" (at 85.344 51.689 0) (effects (font (size 1.27 1.27)) hide)) (pin "1"))

 (symbol (lib_id "Device:LED_ARGB") (at 208.407 94.869 0) (unit 1) (in_bom yes) (on_board yes) (dnp no)
  (property "Reference" "D4" (at 208.407 82.2452 0) (effects (font (size 1.27 1.27))))
  (property "Value" "LED_ARGB" (at 208.407 84.5566 0) (effects (font (size 1.27 1.27))))
  (property "Footprint" "BadgeSam:156120M173000" (at 208.407 96.139 0) (effects (font (size 1.27 1.27)) hide))
  (property "Datasheet" "~" (at 208.407 96.139 0) (effects (font (size 1.27 1.27)) hide)) (pin "1") (pin "2") (pin "3") (pin "4"))

 (symbol (lib_id "Device:LED_ARGB") (at 208.28 119.507 0) (unit 1) (in_bom yes) (on_board yes) (dnp no)
  (property "Reference" "D2" (at 208.28 106.8832 0) (effects (font (size 1.27 1.27))))
  (property "Value" "LED_ARGB" (at 208.28 109.1946 0) (effects (font (size 1.27 1.27))))
  (property "Footprint" "BadgeSam:156120M173000" (at 208.28 120.777 0) (effects (font (size 1.27 1.27)) hide))
  (property "Datasheet" "~" (at 208.28 120.777 0) (effects (font (size 1.27 1.27)) hide)) (pin "1") (pin "2") (pin "3") (pin "4"))

 (symbol (lib_id "Device:LED_ARGB") (at 208.026 43.815 0) (unit 1) (in_bom yes) (on_board yes) (dnp no)
  (property "Reference" "D1" (at 208.026 31.1912 0) (effects (font (size 1.27 1.27))))
  (property "Value" "LED_ARGB" (at 208.026 33.5026 0) (effects (font (size 1.27 1.27))))
  (property "Footprint" "BadgeSam:156120M173000" (at 208.026 45.085 0) (effects (font (size 1.27 1.27)) hide))
  (property "Datasheet" "~" (at 208.026 45.085 0) (effects (font (size 1.27 1.27)) hide)) (pin "1") (pin "2") (pin "3") (pin "4"))

 (symbol (lib_id "Device:LED_ARGB") (at 208.407 70.358 0) (unit 1) (in_bom yes) (on_board yes) (dnp no)
  (property "Reference" "D3" (at 208.407 57.7342 0) (effects (font (size 1.27 1.27))))
  (property "Value" "LED_ARGB" (at 208.407 60.0456 0) (effects (font (size 1.27 1.27))))
  (property "Footprint" "BadgeSam:156120M173000" (at 208.407 71.628 0) (effects (font (size 1.27 1.27)) hide))
  (property "Datasheet" "~" (at 208.407 71.628 0) (effects (font (size 1.27 1.27)) hide)) (pin "1") (pin "2") (pin "3") (pin "4"))

 (symbol (lib_id "power:+BATT") (at 220.345 117.094 0) (unit 1) (in_bom yes) (on_board yes) (dnp no)
  (property "Reference" "#PWR01" (at 220.345 120.904 0) (effects (font (size 1.27 1.27)) hide))
  (property "Value" "+BATT" (at 220.726 112.6998 0) (effects (font (size 1.27 1.27))))
  (property "Footprint" "" (at 220.345 117.094 0) (effects (font (size 1.27 1.27)) hide))
  (property "Datasheet" "" (at 220.345 117.094 0) (effects (font (size 1.27 1.27)) hide)) (pin "1"))

 (symbol (lib_id "BadgeSam-rescue:Conn_01x04_Female-Connector") (at 82.677 89.662 0) (unit 1) (in_bom yes) (on_board yes) (dnp no)
  (property "Reference" "J1" (at 83.3882 90.2716 0) (effects (font (size 1.27 1.27)) (justify left)))
  (property "Value" "PROG" (at 83.3882 92.583 0) (effects (font (size 1.27 1.27)) (justify left)))
  (property "Footprint" "Connector_PinHeader_2.54mm:PinHeader_1x04_P2.54mm_Vertical" (at 82.677 89.662 0) (effects (font (size 1.27 1.27)) hide))
  (property "Datasheet" "~" (at 82.677 89.662 0) (effects (font (size 1.27 1.27)) hide)) (pin "1") (pin "2") (pin "3") (pin "4"))

 (symbol (lib_id "power:+BATT") (at 67.945 94.107 0) (unit 1) (in_bom yes) (on_board yes) (dnp no)
  (property "Reference" "#PWR02" (at 67.945 97.917 0) (effects (font (size 1.27 1.27)) hide))
  (property "Value" "+BATT" (at 68.326 89.7128 0) (effects (font (size 1.27 1.27))))
  (property "Footprint" "" (at 67.945 94.107 0) (effects (font (size 1.27 1.27)) hide))
  (property "Datasheet" "" (at 67.945 94.107 0) (effects (font (size 1.27 1.27)) hide)) (pin "1"))

 (symbol (lib_id "power:GND") (at 72.263 97.028 0) (unit 1) (in_bom yes) (on_board yes) (dnp no)
  (property "Reference" "#PWR03" (at 72.263 103.378 0) (effects (font (size 1.27 1.27)) hide))
  (property "Value" "GND" (at 72.39 101.4222 0) (effects (font (size 1.27 1.27))))
  (property "Footprint" "" (at 72.263 97.028 0) (effects (font (size 1.27 1.27)) hide))
  (property "Datasheet" "" (at 72.263 97.028 0) (effects (font (size 1.27 1.27)) hide)) (pin "1"))

 (sheet_instances (path "" (page "1"))))
